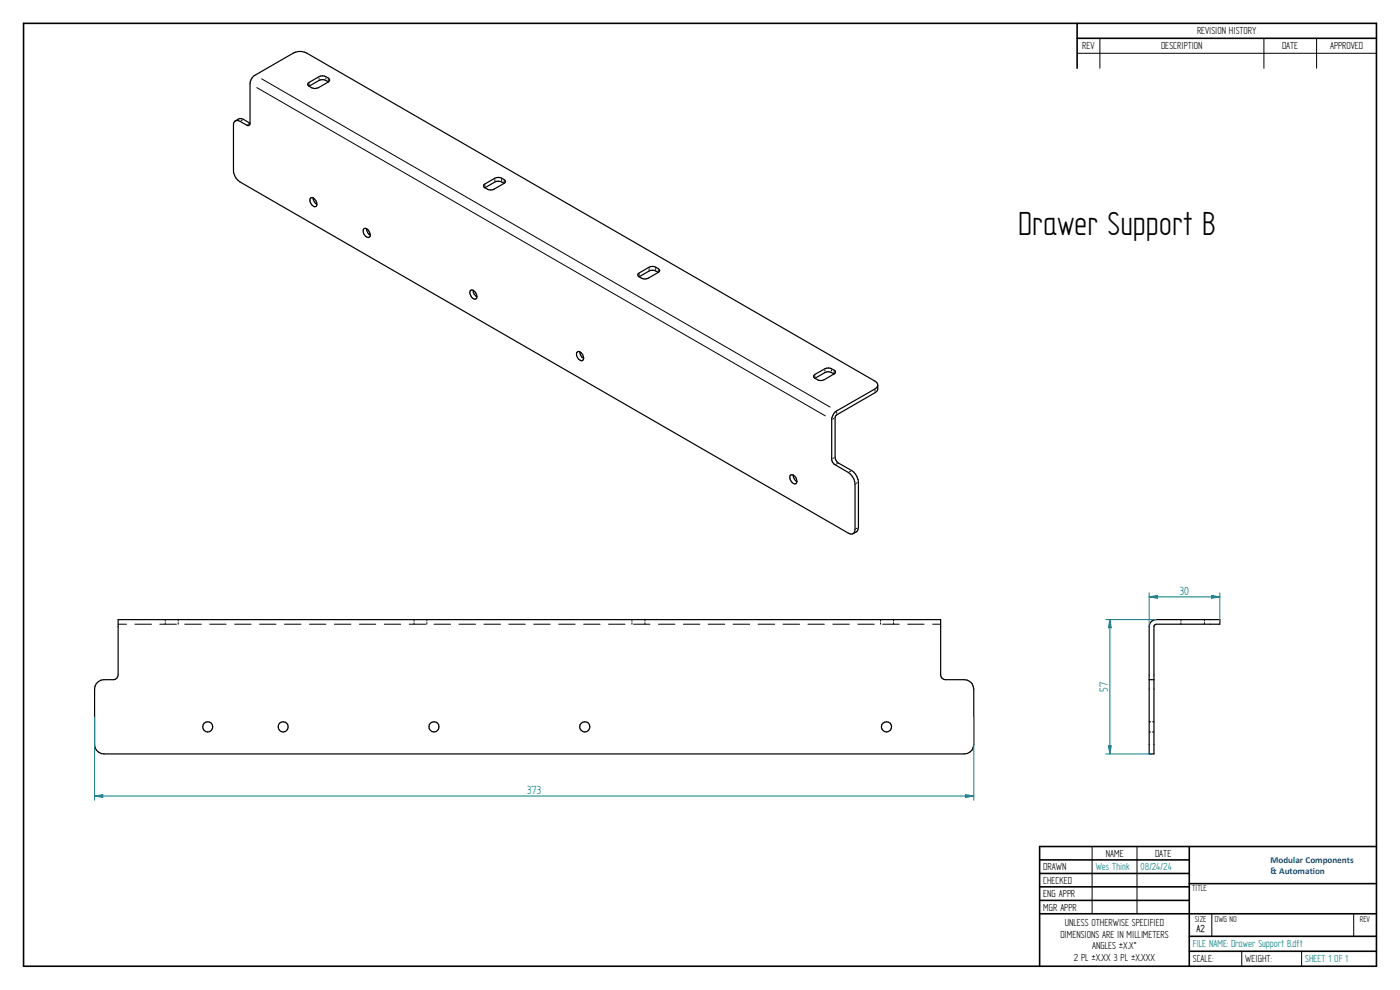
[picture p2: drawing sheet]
<svg xmlns="http://www.w3.org/2000/svg" width="297mm" height="210mm" viewBox="0 0 297 210" stroke-linecap="round" stroke-linejoin="round" font-family="sans-serif">
<g fill="none" stroke="#000" stroke-width=".34">
<path d="M5 5h287v200h-287zM228.5 5v9.5M228.5 8.1h63.5M252.3 179.6v25.4M292 179.6h-71.4v25.4M220.6 182.4h31.7M220.6 185.3h31.7M220.6 188.1h31.7M220.6 191h31.7M220.6 193.8h71.4M252.3 187.5h39.7M252.3 198.6h39.7"/>
<path d="M252.3 201.8h39.7"/>
</g>
<g fill="none" stroke="#000" stroke-width=".21">
<path d="M228.5 11.3h63.5M233.3 8.1v6.4M268.1 8.1v6.4M279.3 8.1v6.4M25.1 132.4h1.7M28.6 132.4h3.5M33.9 132.4h3.5M35.1 131.4v.4M35.1 132.1v.3M37.8 131.4v.3M37.8 132.1v.3M39.2 132.4h3.5"/>
<path d="M44.5 132.4h3.5M49.8 132.4h3.5M55.1 132.4h3.4M60.4 132.4h3.4M65.7 132.4h3.4M71 132.4h3.4M76.2 132.4h3.5M81.5 132.4h3.5M86.8 132.4h3.5M87.8 131.4v.4M87.8 132.1v.3M90.6 131.4v.3"/>
<path d="M90.6 132.1v.3M92.1 132.4h3.5M97.4 132.4h3.5M102.7 132.4h3.5M107.9 132.4h3.5M113.2 132.4h3.5M118.5 132.4h3.5M123.8 132.4h3.5M129.1 132.4h3.5M134.1 131.4v.4M134.1 132.1v.3M134.4 132.4h3.5"/>
<path d="M136.8 131.4v.3M136.8 132.1v.3M139.7 132.4h3.5M145 132.4h3.5M150.2 132.4h3.6M155.5 132.4h3.5M160.8 132.4h3.5M166.1 132.4h3.5M171.4 132.4h3.5M176.7 132.4h3.5M182 132.4h3.5M186.8 131.4v.4"/>
<path d="M186.8 132.1v.3M187.3 132.4h3.5M189.6 131.4v.3M189.6 132.1v.3M192.6 132.4h3.4M197.9 132.4h1.7M250.5 131.4v.4M250.5 132.1v.3M255.5 131.4v.3M255.5 132.1v.3M243.8 153.1h.3M243.8 155.3h.3"/>
<path d="M244.5 155.3h.3M244.5 153.1h.3M231.7 179.6v14.2M241.2 179.6v14.2M257.1 193.9v4.7M287.2 193.9v4.7M263.4 201.8v3.2M276.1 201.8v3.2"/>
</g>
<g fill="none" stroke="#000" stroke-width=".25">
<path d="M25.1 131.4h174.5v11.8a1.01 1.01 0 0 0 1 1h4a2.03 2.03 0 0 1 2 2v11.7a1.97 1.97 0 0 1-2 2h-182.5a2.03 2.03 0 0 1-2-2v-11.7a1.97 1.97 0 0 1 2-2h2a1.01 1.01 0 0 0 1-1zM244.1 132l.8-.5 .4-.1h13.5v1h-13.5l-.4 .3-.1 27.2h-1v-27zM243.8 144.2h1"/>
<circle cx="44.1" cy="154.2" r="1.08"/>
<circle cx="60.1" cy="154.2" r="1.08"/>
<circle cx="92.1" cy="154.2" r="1.08"/>
<circle cx="124.1" cy="154.2" r="1.08"/>
<circle cx="188.1" cy="154.2" r="1.08"/>
</g>
<path d="M243.8 125.8v7.1M257 126.3l1.8 .3-1.8 .3zM258.8 125.8v6.2" fill="none" stroke="#008080" stroke-width=".21"/>
<path d="M257 126.3l1.8 .3-1.8 .3z" fill="#008080"/>
<path d="M243.8 126.6l1.7-.3v.6z" fill="none" stroke="#008080" stroke-width=".21"/>
<path d="M243.8 126.6l1.7-.3v.6z" fill="#008080"/>
<path d="M234.6 131.4h10.7M235.5 131.4l.3 1.8h-.6zM243.8 126.6h15M234.6 159.9h9.7" fill="none" stroke="#008080" stroke-width=".21"/>
<path d="M235.5 131.4l.3 1.8h-.6z" fill="#008080"/>
<path d="M235.2 158.2h.6l-.3 1.7z" fill="none" stroke="#008080" stroke-width=".21"/>
<path d="M235.2 158.2h.6l-.3 1.7z" fill="#008080"/>
<path d="M235.5 131.4v28.5M20.1 152.1v17.7M206.6 152.1v17.7M204.8 168.6l1.8 .3-1.8 .3z" fill="none" stroke="#008080" stroke-width=".21"/>
<g fill="none" stroke="#000" stroke-width=".25">
<path d="M53.8 16.2l8.4-4.9a3 3 0 0 1 2.9 0l120.5 69.6a.88 .88 0 0 1 .6 .8 .88 .88 0 0 1-.6 .8l-8.1 4.7a2.24 2.24 0 0 0-1.1 1.8v8.4a1.49 1.49 0 0 0 .8 1.2l2.8 1.6a3.3 3.3 0 0 1 1.4 2.5l-.1 10.1a.81 .81 0 0 1-1.3 .3l-129.1-74.5a3 3 0 0 1-1.4-2.4v-9.7a.85 .85 0 0 1 .4-.9 .85 .85 0 0 1 1 .1l1.7 1 .4-.3v-8.6l.3-.9zM69.6 17.4l.3-.4a1.77 1.77 0 0 0-2.2-.7l-2.3 1.4-.1 .2 .3 .4M69.6 17.4a1.71 1.71 0 0 0-1.9-.3l-2.1 1.2M69.6 17.4l-2.1 1.2a1.69 1.69 0 0 1-1.9-.3M49.9 25.7l.7-.5h.7l1.7 1M106.9 38.9l.3-.4a1.77 1.77 0 0 0-2.2-.7l-2.3 1.4-.1 .2 .3 .4M106.9 38.9a1.8 1.8 0 0 0-1.9-.3l-2.1 1.2M106.9 38.9l-2.1 1.2a1.75 1.75 0 0 1-1.9-.3M66 42a1.25 1.25 0 0 1 1 1.8 1.25 1.25 0 0 1-1-1.8zM66.4 42a1.88 1.88 0 0 0 .8 1.4M77.3 48.5a1.25 1.25 0 0 1 1 1.8 1.23 1.23 0 0 1-1-1.8zM77.8 48.5a1.6 1.6 0 0 0 .8 1.4"/>
<path d="M139.7 57.8l.3-.4a1.82 1.82 0 0 0-2.3-.7l-2.3 1.4-.1 .2 .3 .4M139.7 57.8a1.8 1.8 0 0 0-2-.3l-2.1 1.2M139.7 57.8l-2.2 1.2a1.76 1.76 0 0 1-1.9-.3M99.7 61.7l.2-.1a1.25 1.25 0 0 1 1.1 1.8 1.27 1.27 0 0 1-1.3-1.7zM100.4 61.6a1.6 1.6 0 0 0 .8 1.4M122.3 74.8l.2-.2a1.23 1.23 0 0 1 1.1 1.9 1.31 1.31 0 0 1-1.3-1.7zM123 74.6a1.6 1.6 0 0 0 .8 1.4M177 79.3l-2.2 1.3a1.76 1.76 0 0 1-1.9-.3M177 79.3l.2-.4-.2-.4a1.8 1.8 0 0 0-2-.3l-2.1 1.2-.3 .4 .3 .5M177 79.3a1.8 1.8 0 0 0-2-.3l-2.1 1.3M186.2 81.7l-.1 1.1-.5 .5-8.1 4.7-.3 .4v8.9l.6 .9 2.9 1.6a3.2 3.2 0 0 1 1.4 2.5v9.6l-.2 .7-.9 .6M167.6 100.9l.2-.1a1.23 1.23 0 0 1 1.1 1.8 1.31 1.31 0 0 1-1.3-1.7z"/>
<path d="M168.3 100.8a1.74 1.74 0 0 0 .8 1.4"/>
</g>
<g fill="none" stroke="#000" stroke-width=".21">
<path d="M54.5 18.6l120.6 69.6M55.5 16.7l120.6 69.7M65.6 17.7v.3M67.7 16.6v.2M69.1 16.6v.2M69.6 16.9v.2M51.4 25.5l-.2 .1M52.8 26.3l-.2 .1M102.9 39.3v.2M105 38.1v.3M106.4 38.1v.2M106.9 38.4v.3"/>
<path d="M135.6 58.2v.2M137.7 57v.2M139.1 56.9v.3M139.7 57.3v.2M172.9 79.7v.2M175 78.5v.2M176.4 78.5v.2M177 78.8v.3M176.9 88.8l-.2 .1M176.9 97.2h-.2M177.5 87.5v.2M177.6 98.3l-.2 .2"/>
<path d="M180.4 100l-.2 .1M185.6 82.8v.2M181.8 112.1h-.2M181.9 102.4l-.2 .1"/>
</g>
<path d="M204.8 168.6l1.8 .3-1.8 .3z" fill="#008080"/>
<path d="M20.1 168.9l1.7-.3v.6z" fill="none" stroke="#008080" stroke-width=".21"/>
<path d="M20.1 168.9l1.7-.3v.6z" fill="#008080"/>
<path d="M20.1 168.9h186.5" fill="none" stroke="#008080" stroke-width=".21"/>
<text font-size="8" x="216" y="49.8">Drawer Support B</text>
<g font-size="2.8" fill="#008080">
<text x="250.3" y="126.2">30</text>
<text x="235" y="146.7" transform="rotate(-90 235 146.7)">57</text>
<text x="111.8" y="168.4">373</text>
</g>
<g font-size="2.5">
<text x="229.6" y="10.5">REV</text>
<text x="246.3" y="10.5">DESCRIPTION</text>
<text x="254" y="7.3">REVISION HISTORY</text>
<text x="272" y="10.5">DATE</text>
<text x="282.2" y="10.5">APPROVED</text>
<text x="221.3" y="184.6">DRAWN</text>
<text x="234.6" y="181.7">NAME</text>
<text x="245.1" y="181.7">DATE</text>
<text x="221.3" y="187.5">CHECKED</text>
<text x="221.3" y="190.3">ENG APPR</text>
<text x="221.3" y="193.2">MGR APPR</text>
<text x="225.9" y="196.4">UNLESS OTHERWISE SPECIFIED</text>
<text x="225" y="198.9">DIMENSIONS ARE IN MILLIMETERS</text>
<text x="227.8" y="203.9">2 PL ±X.XX 3 PL ±X.XXX</text>
<text x="231.7" y="201.4">ANGLES ±X.X°</text>
<text x="253.1" y="204.1">SCALE:</text>
<text x="264.2" y="204.1">WEIGHT:</text>
</g>
<g font-size="2.5" fill="#008080">
<text x="232.5" y="184.6">Wes Think</text>
<text x="242" y="184.6">08/24/24</text>
<text x="253.1" y="201">FILE NAME: Drawer Support B.dft</text>
<text x="276.9" y="204.1">SHEET 1 OF 1</text>
</g>
<text font-size="2.4" x="253.8" y="197.6">A2</text>
<g font-size="2">
<text x="252.9" y="189.1">TITLE</text>
<text x="253.4" y="195.5">SIZE</text>
<text x="257.7" y="195.5">DWG NO</text>
<text x="288.5" y="195.5">REV</text>
</g>
<g font-size="1.9" fill="#1f497d">
<text x="269.5" y="183">Modular Components</text>
<text x="269.5" y="185.3">&amp; Automation</text>
</g>
</svg>
